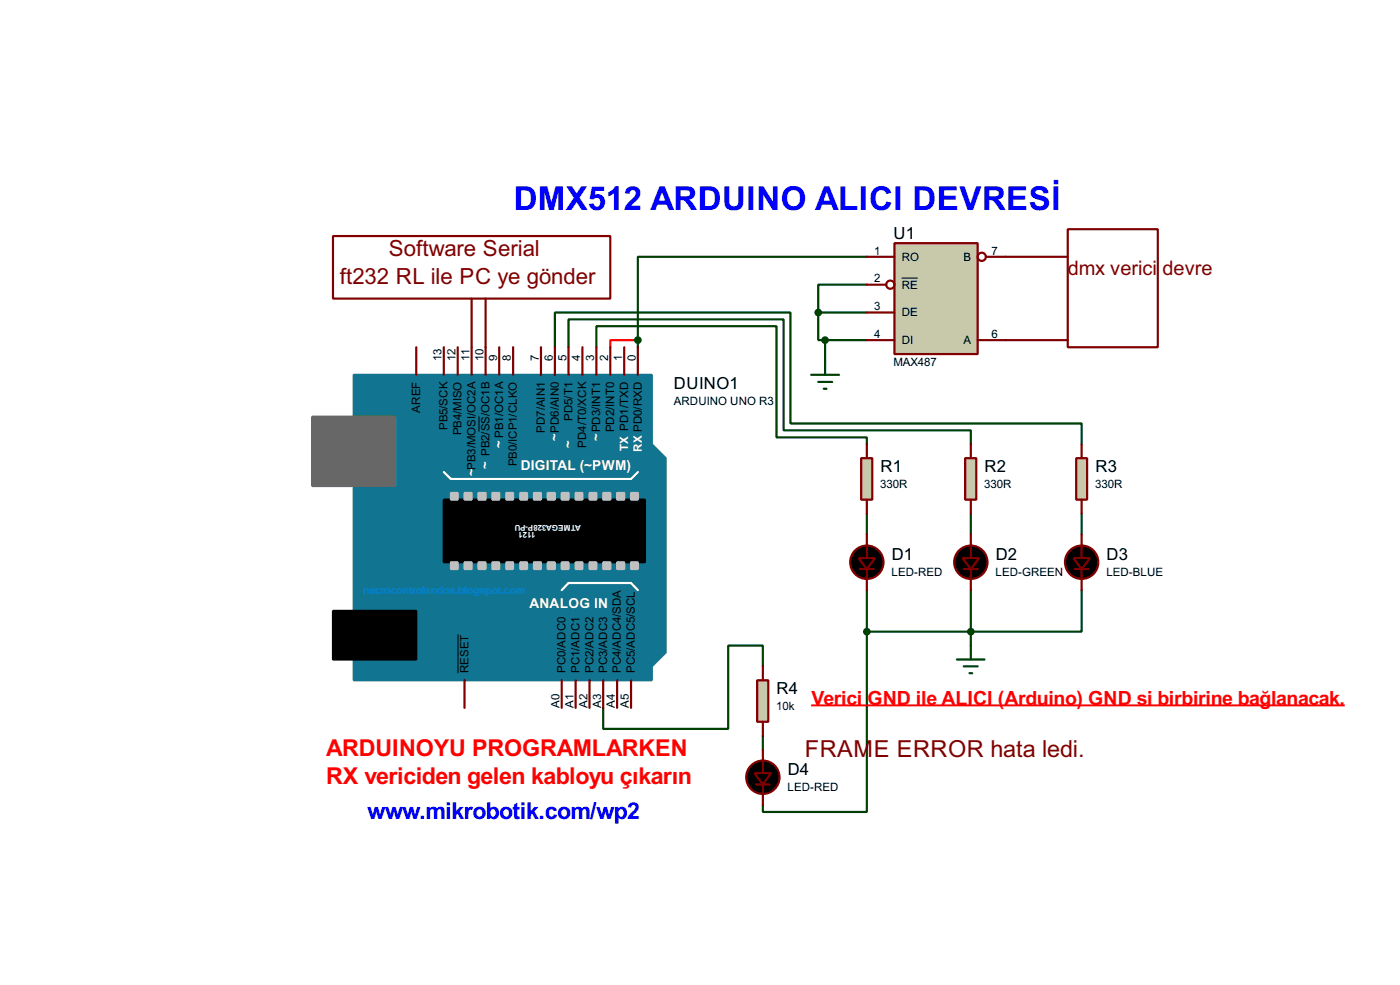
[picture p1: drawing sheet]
<svg xmlns="http://www.w3.org/2000/svg" width="256mm" height="180mm" viewBox="0 0 256 180" stroke-linecap="round" stroke-linejoin="round" font-family="sans-serif">
<g fill="none" stroke="#004000" stroke-width=".4">
<path d="M149.9 57.2v5.1h1.3M149.9 57.2h8.9M158.8 52.1h-8.9v5.1M158.8 47h-41.9v16.6M101.7 63.6v-6.4h43.1v20.3h53.4v3.8M104.2 63.6v-5.1h39.4v20.3h34.3v2.5M109.3 63.6v-3.9h33v20.4h16.5v1.2M151.2 62.3h7.6M151.2 62.3v3.8M158.8 94v3.8M177.9 94v3.8M198.2 94v3.8"/>
<path d="M158.8 115.6v33h-19v-1.2M158.8 108v7.6M177.9 108v10.2M198.2 108v7.6h-39.4M139.8 122v-3.8h-6.4v15.2h-22.9v-3.8M139.8 134.7v2.5"/>
</g>
<path d="M116.9 62.3h-5.1v1.3" fill="none" stroke="#f00" stroke-width=".4"/>
<path d="M163.9 44.5h15.2v20.3h-15.2z" fill="#c8c8aa" stroke="#800000" stroke-width=".4"/>
<g fill="none" stroke="#800000" stroke-width=".4">
<path d="M158.8 47h5.1M158.8 57.2h5.1M158.8 52.1h3.6M180.6 47h15M195.6 42h16.5v21.6h-16.5zM76.3 63.6v5M81.3 63.6v5M83.9 63.6v5M86.4 63.6v5M89 63.6v5M91.5 63.6v5M94 63.6v5"/>
<path d="M99.1 63.6v5M101.7 63.6v5M104.2 63.6v5M106.7 63.6v5M109.3 63.6v5M111.8 63.6v5M114.4 63.6v5M116.9 63.6v5M158.8 62.3h5.1M179.1 62.3h16.5M85.1 124.5v5.1M102.9 124.5v5.1"/>
<path d="M105.5 124.5v5.1M108 124.5v5.1M110.5 124.5v5.1M113.1 124.5v5.1M115.6 124.5v5.1"/>
<circle cx="163.1" cy="52.1" r=".75"/>
<circle cx="179.8" cy="47" r=".75"/>
</g>
<path d="M165.2 50.9h2.9M87.8 76.2v2.8M83.9 116.1v7.1" fill="none" stroke="#000" stroke-width=".18"/>
<path d="M119.4 81.3l2.6 2.6v35.5l-2.6 2.6z" fill-rule="evenodd" fill="#117491" stroke="#117491" stroke-width=".4"/>
<path d="M64.8 68.6h54.6v55.9h-54.6z" fill="#117491" stroke="#117491" stroke-width=".4"/>
<path d="M57.2 76.3h15.2v12.7h-15.2z" fill="#686767" stroke="#686767" stroke-width=".4"/>
<path d="M81.3 91.5h36.9v11.4h-36.9zM61 111.8h15.3v8.9h-15.3z" fill="#000" stroke="#000" stroke-width=".4"/>
<path d="M81.3 86.4l1.3 1.3h33l1.3-1.3M102.9 108l1.3-1.3h11.4l1.3 1.3" fill="none" stroke="#fff" stroke-width=".4"/>
<g fill="#c0c0c0" stroke="#c0c0c0" stroke-width=".4">
<path d="M82.6 90.2h1.3v1.3h-1.3z"/>
<path d="M85.1 90.2h1.3v1.3h-1.3z"/>
<path d="M87.7 90.2h1.3v1.3h-1.3z"/>
<path d="M90.2 90.2h1.3v1.3h-1.3z"/>
<path d="M92.8 90.2h1.2v1.3h-1.2z"/>
<path d="M95.3 90.2h1.3v1.3h-1.3z"/>
<path d="M97.8 90.2h1.3v1.3h-1.3z"/>
<path d="M100.4 90.2h1.3v1.3h-1.3z"/>
<path d="M102.9 90.2h1.3v1.3h-1.3z"/>
<path d="M105.5 90.2h1.2v1.3h-1.2z"/>
<path d="M108 90.2h1.3v1.3h-1.3z"/>
<path d="M110.5 90.2h1.3v1.3h-1.3z"/>
<path d="M113.1 90.2h1.3v1.3h-1.3z"/>
<path d="M115.6 90.2h1.3v1.3h-1.3z"/>
<path d="M82.6 102.9h1.3v1.3h-1.3z"/>
<path d="M85.1 102.9h1.3v1.3h-1.3z"/>
<path d="M87.7 102.9h1.3v1.3h-1.3z"/>
<path d="M90.2 102.9h1.3v1.3h-1.3z"/>
<path d="M92.8 102.9h1.2v1.3h-1.2z"/>
<path d="M95.3 102.9h1.3v1.3h-1.3z"/>
<path d="M97.8 102.9h1.3v1.3h-1.3z"/>
<path d="M100.4 102.9h1.3v1.3h-1.3z"/>
<path d="M102.9 102.9h1.3v1.3h-1.3z"/>
<path d="M105.5 102.9h1.2v1.3h-1.2z"/>
<path d="M108 102.9h1.3v1.3h-1.3z"/>
<path d="M110.5 102.9h1.3v1.3h-1.3z"/>
<path d="M113.1 102.9h1.3v1.3h-1.3z"/>
<path d="M115.6 102.9h1.3v1.3h-1.3z"/>
</g>
<g fill="#004000" stroke="#004000" stroke-width=".4">
<circle cx="149.9" cy="57.2" r=".5"/>
<circle cx="151.1" cy="62.3" r=".5"/>
</g>
<path d="M148.6 68.6h5.1M149.9 69.9h2.6M150.9 71.2h.5M151.2 66.1v2.5" fill="none" stroke="#004000" stroke-width=".4"/>
<path d="M157.8 83.9h2v7.6h-2z" fill="#c8c8aa" stroke="#800000" stroke-width=".4"/>
<path d="M158.8 81.3v2.6M158.8 91.5v2.5" fill="none" stroke="#800000" stroke-width=".4"/>
<path d="M176.8 83.9h2.1v7.6h-2.1z" fill="#c8c8aa" stroke="#800000" stroke-width=".4"/>
<path d="M177.9 81.3v2.6M177.9 91.5v2.5" fill="none" stroke="#800000" stroke-width=".4"/>
<path d="M197.2 83.9h2v7.6h-2z" fill="#c8c8aa" stroke="#800000" stroke-width=".4"/>
<g fill="none" stroke="#800000" stroke-width=".4">
<path d="M61 43.2h50.8v11.5h-50.8zM86.4 54.7v8.9M89 54.7v8.9M158.8 97.8v4.4M177.9 97.8v4.4M198.2 81.3v2.6M198.2 91.5v2.5M198.2 97.8v4.4M157.5 104.2h2.6M158.8 104.2v3.8M176.6 104.2h2.5M177.9 104.2v3.8"/>
<path d="M196.9 104.2h2.5M198.2 104.2v3.8"/>
</g>
<g fill="#000" stroke="#800000" stroke-width=".4">
<path d="M157.3 102.2h3l-1.5 2zM176.3 102.2h3.1l-1.5 2zM196.7 102.2h3l-1.5 2z"/>
<circle cx="158.8" cy="102.9" r="3.1"/>
<circle cx="177.8" cy="102.9" r="3.1"/>
<circle cx="198.1" cy="102.9" r="3.1"/>
</g>
<circle cx="177.8" cy="115.6" r=".5" fill="#004000" stroke="#004000" stroke-width=".4"/>
<path d="M177.9 118.2v2.5M175.3 120.7h5.1M176.6 122h2.5M177.6 123.2h.5" fill="none" stroke="#004000" stroke-width=".4"/>
<path d="M138.7 124.5h2.1v7.6h-2.1z" fill="#c8c8aa" stroke="#800000" stroke-width=".4"/>
<path d="M139.8 122v2.5M139.8 132.1v2.6M139.8 137.2v4.3M138.5 143.6h2.5M139.8 143.6v3.8" fill="none" stroke="#800000" stroke-width=".4"/>
<g fill="#000" stroke="#800000" stroke-width=".4">
<path d="M138.2 141.5h3.1l-1.5 2.1z"/>
<circle cx="139.7" cy="142.3" r="3.1"/>
</g>
<g fill="#004000" stroke="#004000" stroke-width=".4">
<circle cx="158.8" cy="115.6" r=".5"/>
<circle cx="116.8" cy="62.3" r=".5"/>
</g>
<path d="M148.6 129.1h97.8" fill="none" stroke="#f00" stroke-width=".35"/>
<text font-size="6.8" fill="#00f" x="94.1" y="38.5">DMX512 ARDUINO ALICI DEVRESİ</text>
<g font-size="4.8" fill="#f00">
<text x="59.8" y="138.4">ARDUINOYU PROGRAMLARKEN</text>
<text x="59.8" y="143.5">RX vericiden gelen kabloyu çıkarın</text>
</g>
<g font-size="4.8" fill="#800000">
<text x="147.4" y="138.5">FRAM</text>
<text x="160.1" y="138.5">E ERROR hata ledi.</text>
</g>
<text font-size="4.8" fill="#00f" x="67.4" y="149.9">www.mikrobotik.com/wp2</text>
<g font-size="4.6" fill="#800000">
<text x="71.2" y="46.9">Software Serial</text>
<text x="62.3" y="52">ft232 RL ile PC ye gönder</text>
</g>
<g font-size="4.1" fill="#800000">
<text x="195.6" y="50.3">dmx verici</text>
<text x="213" y="50.3">devre</text>
</g>
<g font-size="4" fill="#f00">
<text x="148.7" y="129">Verici</text>
<text x="158.9" y="129">GND ile ALICI (Arduino) GND si birbirine bağlanacak.</text>
</g>
<g font-size="3.4">
<text x="163.7" y="43.7">U1</text>
<text x="123.5" y="71.2">DUINO1</text>
<text x="161.3" y="86.4">R1</text>
<text x="180.4" y="86.4">R2</text>
<text x="200.7" y="86.4">R3</text>
<text x="163.4" y="102.4">D1</text>
<text x="182.4" y="102.4">D2</text>
<text x="202.7" y="102.4">D3</text>
<text x="142.3" y="127.1">R4</text>
<text x="144.3" y="141.8">D4</text>
</g>
<g font-size="2.8" fill="#fff">
<text x="95.4" y="86">DIGITAL (~PWM)</text>
<text x="97" y="111.4">ANALOG IN</text>
</g>
<g font-size="2.7" fill="#fff">
<text x="92.2" y="82" transform="rotate(-90 92.2 82)">~</text>
<text x="102.4" y="80.7" transform="rotate(-90 102.4 80.7)">~</text>
<text x="104.9" y="82" transform="rotate(-90 104.9 82)">~</text>
<text x="110" y="80.7" transform="rotate(-90 110 80.7)">~</text>
<text x="87.2" y="87.1" transform="rotate(-90 87.2 87.1)">~</text>
<text x="89.7" y="85.7" transform="rotate(-90 89.7 85.7)">~</text>
</g>
<g font-size="2.4">
<text x="160.2" y="46.6">1</text>
<text x="165.2" y="47.7">RO</text>
<text x="176.5" y="47.7">B</text>
<text x="181.7" y="46.6">7</text>
<text x="160.2" y="51.7">2</text>
<text x="165.2" y="52.8">RE</text>
<text x="160.2" y="56.8">3</text>
<text x="165.2" y="57.9">DE</text>
<text x="160.2" y="61.9">4</text>
<text x="165.2" y="63">DI</text>
<text x="176.5" y="63">A</text>
<text x="181.7" y="61.9">6</text>
<text x="80.9" y="66.1" transform="rotate(-90 80.9 66.1)">13</text>
<text x="83.5" y="66" transform="rotate(-90 83.5 66)">12</text>
<text x="86" y="66.1" transform="rotate(-90 86 66.1)">11</text>
<text x="88.6" y="66" transform="rotate(-90 88.6 66)">10</text>
<text x="91.1" y="66" transform="rotate(-90 91.1 66)">9</text>
<text x="93.6" y="66.1" transform="rotate(-90 93.6 66.1)">8</text>
<text x="98.7" y="66.1" transform="rotate(-90 98.7 66.1)">7</text>
<text x="101.3" y="66.1" transform="rotate(-90 101.3 66.1)">6</text>
<text x="103.8" y="66" transform="rotate(-90 103.8 66)">5</text>
<text x="106.3" y="66.1" transform="rotate(-90 106.3 66.1)">4</text>
<text x="108.9" y="66" transform="rotate(-90 108.9 66)">3</text>
<text x="111.4" y="66.1" transform="rotate(-90 111.4 66.1)">2</text>
<text x="114" y="66" transform="rotate(-90 114 66)">1</text>
<text x="116.5" y="66.1" transform="rotate(-90 116.5 66.1)">0</text>
<text x="163.7" y="66.9">MAX487</text>
<text x="77" y="75.5" transform="rotate(-90 77 75.5)">AREF</text>
<text x="104.9" y="77" transform="rotate(-90 104.9 77)">PD5/T1</text>
<text x="123.4" y="74.1">ARDUINO UNO R3</text>
<text x="82" y="78.7" transform="rotate(-90 82 78.7)">PB5/SCK</text>
<text x="84.6" y="79.7" transform="rotate(-90 84.6 79.7)">PB4/MISO</text>
<text x="89.7" y="83.5" transform="rotate(-90 89.7 83.5)">PB2/SS/OC1B</text>
<text x="92.2" y="80.1" transform="rotate(-90 92.2 80.1)">PB1/OC1A</text>
<text x="99.8" y="79.2" transform="rotate(-90 99.8 79.2)">PD7/AIN1</text>
<text x="102.4" y="79.2" transform="rotate(-90 102.4 79.2)">PD6/AIN0</text>
<text x="107.4" y="81.9" transform="rotate(-90 107.4 81.9)">PD4/T0/XCK</text>
<text x="110" y="79.1" transform="rotate(-90 110 79.1)">PD3/INT1</text>
<text x="112.5" y="79.1" transform="rotate(-90 112.5 79.1)">PD2/INT0</text>
<text x="87.1" y="86" transform="rotate(-90 87.1 86)">PB3/MOSI/OC2A</text>
<text x="94.7" y="85.4" transform="rotate(-90 94.7 85.4)">PB0/ICP1/CLKO</text>
<text x="161.3" y="89.4">330R</text>
<text x="180.3" y="89.4">330R</text>
<text x="200.7" y="89.4">330R</text>
<text x="163.3" y="105.4">LED-RED</text>
<text x="182.4" y="105.4">LED-GREEN</text>
<text x="202.7" y="105.4">LED-BLUE</text>
<text x="85.8" y="123.2" transform="rotate(-90 85.8 123.2)">RESET</text>
<text x="103.6" y="123.2" transform="rotate(-90 103.6 123.2)">PC0/ADC0</text>
<text x="106.2" y="123.2" transform="rotate(-90 106.2 123.2)">PC1/ADC1</text>
<text x="108.7" y="123.2" transform="rotate(-90 108.7 123.2)">PC2/ADC2</text>
<text x="111.2" y="123.2" transform="rotate(-90 111.2 123.2)">PC3/ADC3</text>
<text x="113.8" y="123.2" transform="rotate(-90 113.8 123.2)">PC4/ADC4/SDA</text>
<text x="116.3" y="123.2" transform="rotate(-90 116.3 123.2)">PC5/ADC5/SCL</text>
<text x="102.5" y="129.6" transform="rotate(-90 102.5 129.6)">A0</text>
<text x="105.1" y="129.6" transform="rotate(-90 105.1 129.6)">A1</text>
<text x="107.6" y="129.6" transform="rotate(-90 107.6 129.6)">A2</text>
<text x="110.1" y="129.6" transform="rotate(-90 110.1 129.6)">A3</text>
<text x="112.7" y="129.6" transform="rotate(-90 112.7 129.6)">A4</text>
<text x="115.2" y="129.6" transform="rotate(-90 115.2 129.6)">A5</text>
<text x="142.2" y="130">10k</text>
<text x="144.3" y="144.8">LED-RED</text>
</g>
<g font-size="2.4" fill="#fff">
<text x="115.1" y="82.6" transform="rotate(-90 115.1 82.6)">TX PD1/TXD</text>
<text x="117.6" y="82.7" transform="rotate(-90 117.6 82.7)">RX PD0/RXD</text>
</g>
<text font-size="2.2" fill="#0085e8" x="66.5" y="108.7">microcontrolandos.blogspot.com</text>
<g font-size="1.7" fill="#fff">
<text x="98.1" y="97.4" transform="rotate(-180 98.1 97.4)">1121</text>
<text x="106.4" y="96.1" transform="rotate(-180 106.4 96.1)">ATMEGA328P-PU</text>
</g>
</svg>
